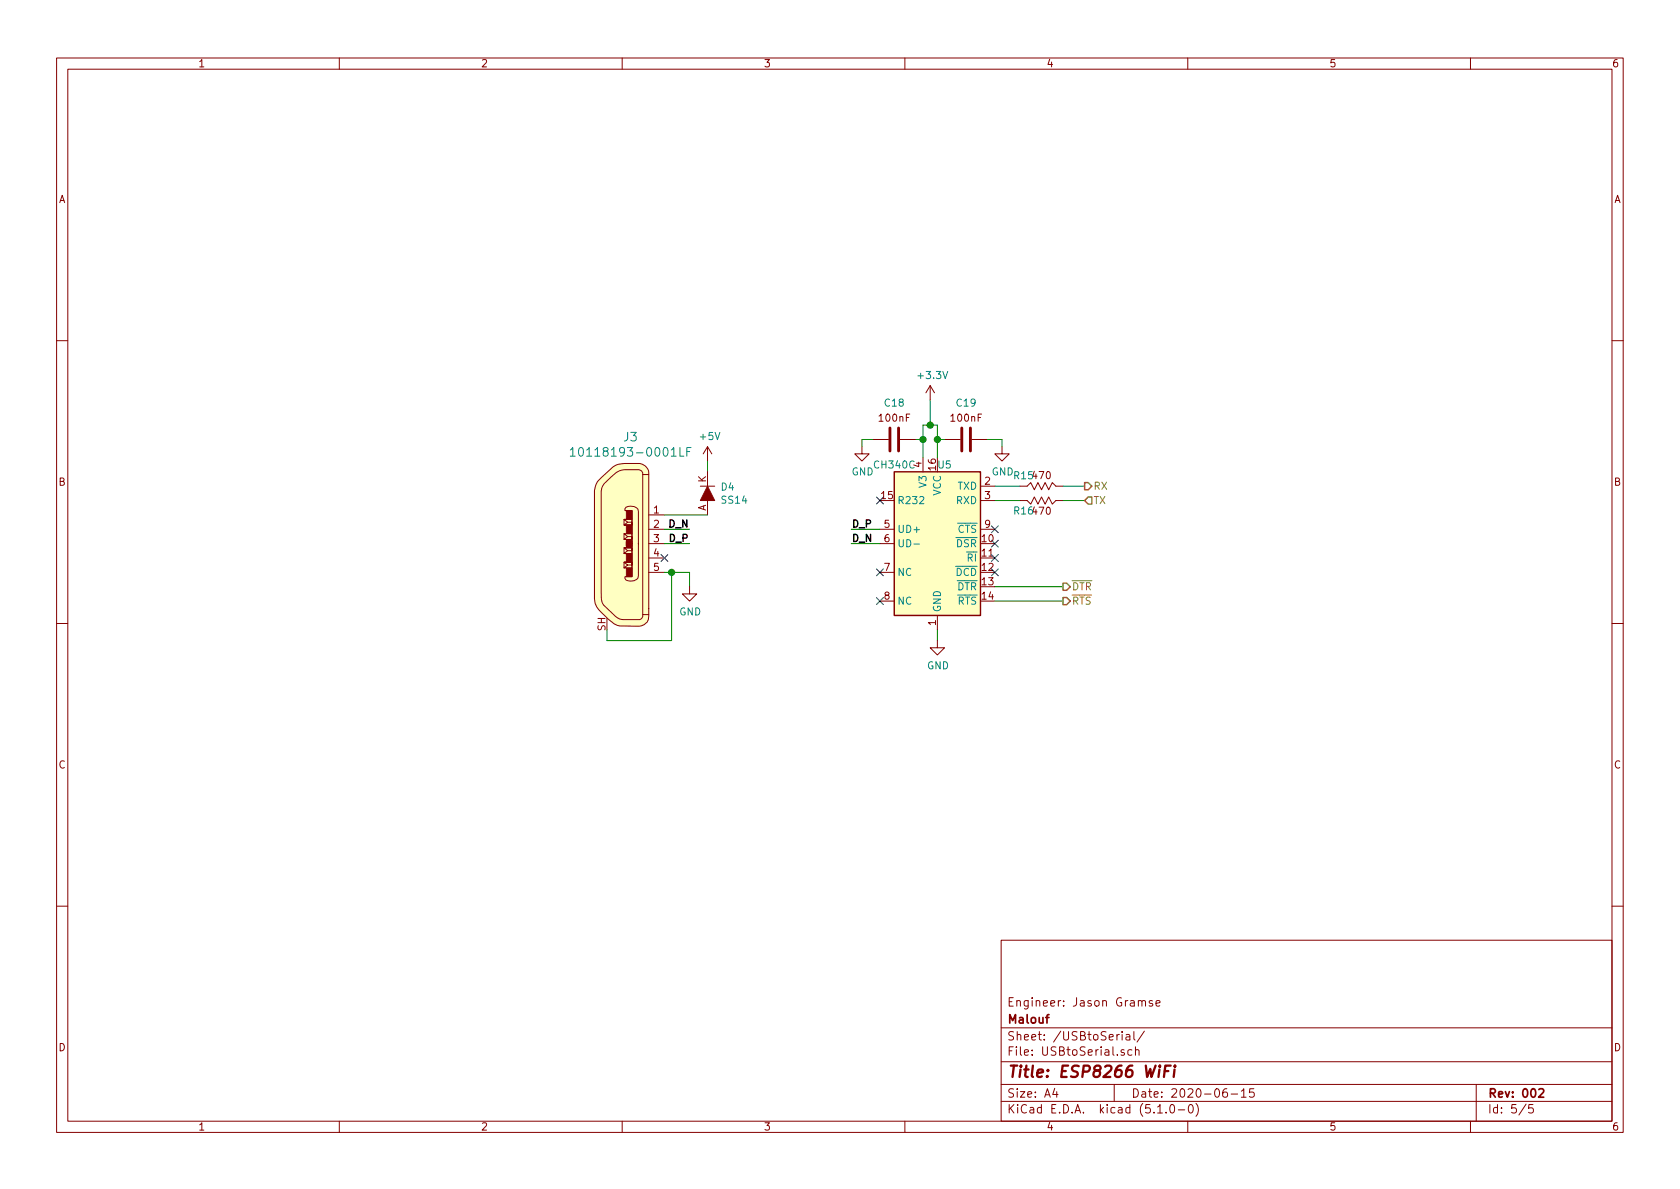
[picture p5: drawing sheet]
EESchema Schematic File Version 4
LIBS:ESP8266-cache
EELAYER 29 0
EELAYER END
$Descr A4 11693 8268
encoding utf-8
Sheet 5 5
Title "ESP8266 WiFi "
Date "2020-06-15"
Rev "002"
Comp "Malouf"
Comment1 "Engineer: Jason Gramse"
Comment2 ""
Comment3 ""
Comment4 ""
$EndDescr
$Comp
L Capacitors:CC0603KRX7R9BB104 C?
U 1 1
P 6475 3050
AR Path="/5E388B60/5F6A2C82" Ref="C?"  Part="1" 
AR Path="/5E388A2A/5F6933BC/5F6A2C82" Ref="C18"  Part="1" 
AR Path="/5F852444/5F6A2C82" Ref="C18"  Part="1" 
F 0 "C18" V 6219 2800 50  0000 C CNN
F 1 "CC0603KRX7R9BB104" H 6475 3000 50  0001 C CNN
F 2 "Capacitor_SMD:C_0603_1608Metric" H 6475 3100 50  0001 C CNN
F 3 "https://datasheet.lcsc.com/szlcsc/YAGEO-CC0603KRX7R9BB104_C14663.pdf" H 6475 3100 50  0001 C CNN
F 4 "C14663" H 6475 3050 50  0001 C CNN "LCSC Part #"
	1    6475 3050
	0    1    1    0   
$EndComp
$Comp
L Capacitors:CC0603KRX7R9BB104 C?
U 1 1
P 6975 3050
AR Path="/5E388B60/5F6A2C89" Ref="C?"  Part="1" 
AR Path="/5E388A2A/5F6933BC/5F6A2C89" Ref="C19"  Part="1" 
AR Path="/5F852444/5F6A2C89" Ref="C19"  Part="1" 
F 0 "C19" V 6719 2800 50  0000 C CNN
F 1 "CC0603KRX7R9BB104" H 6975 3000 50  0001 C CNN
F 2 "Capacitor_SMD:C_0603_1608Metric" H 6975 3100 50  0001 C CNN
F 3 "https://datasheet.lcsc.com/szlcsc/YAGEO-CC0603KRX7R9BB104_C14663.pdf" H 6975 3100 50  0001 C CNN
F 4 "C14663" H 6975 3050 50  0001 C CNN "LCSC Part #"
	1    6975 3050
	0    1    1    0   
$EndComp
$Comp
L Interface_USB:CH340C U?
U 1 1
P 6525 3775
AR Path="/5E388B60/5F6A2C90" Ref="U?"  Part="1" 
AR Path="/5E388A2A/5F6933BC/5F6A2C90" Ref="U5"  Part="1" 
AR Path="/5F852444/5F6A2C90" Ref="U5"  Part="1" 
F 0 "U5" H 6575 4325 50  0000 C CNN
F 1 "CH340C" H 6225 4325 50  0000 C CNN
F 2 "Package_SO:SOIC-16_3.9x9.9mm_P1.27mm" H 6575 3225 50  0001 L CNN
F 3 "http://www.datasheet5.com/pdf-local-2195953" H 6175 4575 50  0001 C CNN
F 4 "C84681" H 6525 3775 50  0001 C CNN "LCSC Part #"
	1    6525 3775
	1    0    0    -1  
$EndComp
Wire Wire Line
	6425 3175 6425 3050
Wire Wire Line
	6425 3050 6375 3050
Wire Wire Line
	6525 3175 6525 3050
Wire Wire Line
	6525 3050 6575 3050
Wire Wire Line
	6425 3050 6425 2950
Wire Wire Line
	6425 2950 6475 2950
Wire Wire Line
	6525 2950 6525 3050
Connection ~ 6425 3050
Connection ~ 6525 3050
Wire Wire Line
	6475 2950 6475 2775
Connection ~ 6475 2950
Wire Wire Line
	6475 2950 6525 2950
$Comp
L power:+3.3V #PWR?
U 1 1
P 6475 2775
AR Path="/5E388B60/5F6A2CA2" Ref="#PWR?"  Part="1" 
AR Path="/5E388A2A/5F6933BC/5F6A2CA2" Ref="#PWR0108"  Part="1" 
AR Path="/5F852444/5F6A2CA2" Ref="#PWR0137"  Part="1" 
F 0 "#PWR0137" H 6475 2625 50  0001 C CNN
F 1 "+3.3V" H 6490 2948 50  0000 C CNN
F 2 "" H 6475 2775 50  0001 C CNN
F 3 "" H 6475 2775 50  0001 C CNN
	1    6475 2775
	1    0    0    -1  
$EndComp
Wire Wire Line
	6075 3050 6000 3050
Wire Wire Line
	6000 3050 6000 3100
Wire Wire Line
	6875 3050 6975 3050
Wire Wire Line
	6975 3050 6975 3100
$Comp
L power:GND #PWR?
U 1 1
P 6000 3100
AR Path="/5E388B60/5F6A2CAC" Ref="#PWR?"  Part="1" 
AR Path="/5E388A2A/5F6933BC/5F6A2CAC" Ref="#PWR0109"  Part="1" 
AR Path="/5F852444/5F6A2CAC" Ref="#PWR0138"  Part="1" 
F 0 "#PWR0138" H 6000 2850 50  0001 C CNN
F 1 "GND" H 6005 2927 50  0000 C CNN
F 2 "" H 6000 3100 50  0001 C CNN
F 3 "" H 6000 3100 50  0001 C CNN
	1    6000 3100
	1    0    0    -1  
$EndComp
$Comp
L power:GND #PWR?
U 1 1
P 6975 3100
AR Path="/5E388B60/5F6A2CB2" Ref="#PWR?"  Part="1" 
AR Path="/5E388A2A/5F6933BC/5F6A2CB2" Ref="#PWR0110"  Part="1" 
AR Path="/5F852444/5F6A2CB2" Ref="#PWR0139"  Part="1" 
F 0 "#PWR0139" H 6975 2850 50  0001 C CNN
F 1 "GND" H 6980 2927 50  0000 C CNN
F 2 "" H 6975 3100 50  0001 C CNN
F 3 "" H 6975 3100 50  0001 C CNN
	1    6975 3100
	1    0    0    -1  
$EndComp
Wire Wire Line
	6925 3375 7100 3375
Wire Wire Line
	6925 3475 7100 3475
$Comp
L Resistors:0603WAF4700T5E R?
U 1 1
P 7450 3375
AR Path="/5E388B60/5F6A2CBB" Ref="R?"  Part="1" 
AR Path="/5E388A2A/5F6933BC/5F6A2CBB" Ref="R15"  Part="1" 
AR Path="/5F852444/5F6A2CBB" Ref="R15"  Part="1" 
F 0 "R15" V 7375 3050 50  0000 C CNN
F 1 "0603WAF4700T5E" H 7450 3375 50  0001 C CNN
F 2 "Resistor_SMD:R_0603_1608Metric" H 7450 3375 50  0001 C CNN
F 3 "https://datasheet.lcsc.com/szlcsc/Uniroyal-Elec-0603WAF4700T5E_C23179.pdf" H 7450 3375 50  0001 C CNN
F 4 "C2317" H 7450 3375 50  0001 C CNN "LCSC Part #"
	1    7450 3375
	0    1    1    0   
$EndComp
$Comp
L Resistors:0603WAF4700T5E R?
U 1 1
P 7450 3475
AR Path="/5E388B60/5F6A2CC2" Ref="R?"  Part="1" 
AR Path="/5E388A2A/5F6933BC/5F6A2CC2" Ref="R16"  Part="1" 
AR Path="/5F852444/5F6A2CC2" Ref="R16"  Part="1" 
F 0 "R16" V 7375 3150 50  0000 C CNN
F 1 "0603WAF4700T5E" H 7450 3475 50  0001 C CNN
F 2 "Resistor_SMD:R_0603_1608Metric" H 7450 3475 50  0001 C CNN
F 3 "https://datasheet.lcsc.com/szlcsc/Uniroyal-Elec-0603WAF4700T5E_C23179.pdf" H 7450 3475 50  0001 C CNN
F 4 "C2317" H 7450 3475 50  0001 C CNN "LCSC Part #"
	1    7450 3475
	0    1    -1   0   
$EndComp
Wire Wire Line
	7400 3375 7550 3375
Wire Wire Line
	7400 3475 7550 3475
NoConn ~ 6125 3475
Wire Wire Line
	6125 3675 5925 3675
Wire Wire Line
	6125 3775 5925 3775
NoConn ~ 6925 3675
NoConn ~ 6925 3775
NoConn ~ 6925 3875
NoConn ~ 6925 3975
Wire Wire Line
	6925 4075 7400 4075
Wire Wire Line
	6925 4175 7400 4175
NoConn ~ 6125 3975
NoConn ~ 6125 4175
Wire Wire Line
	6525 4375 6525 4450
$Comp
L power:GND #PWR?
U 1 1
P 6525 4450
AR Path="/5E388B60/5F6A2CDA" Ref="#PWR?"  Part="1" 
AR Path="/5E388A2A/5F6933BC/5F6A2CDA" Ref="#PWR0111"  Part="1" 
AR Path="/5F852444/5F6A2CDA" Ref="#PWR0140"  Part="1" 
F 0 "#PWR0140" H 6525 4200 50  0001 C CNN
F 1 "GND" H 6530 4277 50  0000 C CNN
F 2 "" H 6525 4450 50  0001 C CNN
F 3 "" H 6525 4450 50  0001 C CNN
	1    6525 4450
	1    0    0    -1  
$EndComp
$Comp
L dk_USB-DVI-HDMI-Connectors:10118193-0001LF J?
U 1 1
P 4325 3775
AR Path="/5E388B60/5F6A2CE9" Ref="J?"  Part="1" 
AR Path="/5E388A2A/5F6933BC/5F6A2CE9" Ref="J3"  Part="1" 
AR Path="/5F852444/5F6A2CE9" Ref="J3"  Part="1" 
F 0 "J3" H 4389 4520 60  0000 C CNN
F 1 "10118193-0001LF" H 4389 4414 60  0000 C CNN
F 2 "digikey-footprints:USB_Micro_B_Female_10118193-0001LF" H 4525 3975 60  0001 L CNN
F 3 "http://www.amphenol-icc.com/media/wysiwyg/files/drawing/10118193.pdf" H 4525 4075 60  0001 L CNN
F 4 "609-4616-1-ND" H 4525 4175 60  0001 L CNN "Digi-Key_PN"
F 5 "10118193-0001LF" H 4525 4275 60  0001 L CNN "MPN"
F 6 "Connectors, Interconnects" H 4525 4375 60  0001 L CNN "Category"
F 7 "USB, DVI, HDMI Connectors" H 4525 4475 60  0001 L CNN "Family"
F 8 "http://www.amphenol-icc.com/media/wysiwyg/files/drawing/10118193.pdf" H 4525 4575 60  0001 L CNN "DK_Datasheet_Link"
F 9 "/product-detail/en/amphenol-icc-fci/10118193-0001LF/609-4616-1-ND/2785380" H 4525 4675 60  0001 L CNN "DK_Detail_Page"
F 10 "CONN RCPT USB2.0 MICRO B SMD R/A" H 4525 4775 60  0001 L CNN "Description"
F 11 "Amphenol ICC (FCI)" H 4525 4875 60  0001 L CNN "Manufacturer"
F 12 "Active" H 4525 4975 60  0001 L CNN "Status"
	1    4325 3775
	1    0    0    -1  
$EndComp
Wire Wire Line
	4625 3675 4800 3675
Wire Wire Line
	4625 3775 4800 3775
NoConn ~ 4625 3875
Wire Wire Line
	4625 3975 4675 3975
Wire Wire Line
	4800 3975 4800 4075
$Comp
L power:GND #PWR?
U 1 1
P 4800 4075
AR Path="/5E388B60/5F6A2CF4" Ref="#PWR?"  Part="1" 
AR Path="/5E388A2A/5F6933BC/5F6A2CF4" Ref="#PWR0112"  Part="1" 
AR Path="/5F852444/5F6A2CF4" Ref="#PWR0141"  Part="1" 
F 0 "#PWR0141" H 4800 3825 50  0001 C CNN
F 1 "GND" H 4805 3902 50  0000 C CNN
F 2 "" H 4800 4075 50  0001 C CNN
F 3 "" H 4800 4075 50  0001 C CNN
	1    4800 4075
	1    0    0    -1  
$EndComp
Wire Wire Line
	4925 3275 4925 3200
$Comp
L power:+5V #PWR?
U 1 1
P 4925 3200
AR Path="/5E388B60/5F6A2CFB" Ref="#PWR?"  Part="1" 
AR Path="/5E388A2A/5F6933BC/5F6A2CFB" Ref="#PWR0113"  Part="1" 
AR Path="/5F852444/5F6A2CFB" Ref="#PWR0142"  Part="1" 
F 0 "#PWR0142" H 4925 3050 50  0001 C CNN
F 1 "+5V" H 4940 3373 50  0000 C CNN
F 2 "" H 4925 3200 50  0001 C CNN
F 3 "" H 4925 3200 50  0001 C CNN
	1    4925 3200
	1    0    0    -1  
$EndComp
Text Label 5925 3675 0    50   ~ 10
D_P
Text Label 4800 3775 2    50   ~ 10
D_P
Text Label 5925 3775 0    50   ~ 10
D_N
Text Label 4800 3675 2    50   ~ 10
D_N
$Comp
L dk_Diodes-Rectifiers-Single:SS14 D?
U 1 1
P 4925 3375
AR Path="/5E388B60/5F6A2D0F" Ref="D?"  Part="1" 
AR Path="/5E388A2A/5F6933BC/5F6A2D0F" Ref="D4"  Part="1" 
AR Path="/5F852444/5F6A2D0F" Ref="D4"  Part="1" 
F 0 "D4" V 4929 3463 50  0000 L CNN
F 1 "SS14" V 5020 3463 50  0000 L CNN
F 2 "digikey-footprints:DO-214AC" H 5125 3575 60  0001 L CNN
F 3 "https://www.onsemi.com/pub/Collateral/SS19-D.PDF" H 5125 3675 60  0001 L CNN
F 4 "SS14CT-ND" H 5125 3775 60  0001 L CNN "Digi-Key_PN"
F 5 "SS14" H 5125 3875 60  0001 L CNN "MPN"
F 6 "Discrete Semiconductor Products" H 5125 3975 60  0001 L CNN "Category"
F 7 "Diodes - Rectifiers - Single" H 5125 4075 60  0001 L CNN "Family"
F 8 "https://www.onsemi.com/pub/Collateral/SS19-D.PDF" H 5125 4175 60  0001 L CNN "DK_Datasheet_Link"
F 9 "/product-detail/en/on-semiconductor/SS14/SS14CT-ND/965729" H 5125 4275 60  0001 L CNN "DK_Detail_Page"
F 10 "DIODE SCHOTTKY 40V 1A SMA" H 5125 4375 60  0001 L CNN "Description"
F 11 "ON Semiconductor" H 5125 4475 60  0001 L CNN "Manufacturer"
F 12 "Active" H 5125 4575 60  0001 L CNN "Status"
F 13 "C2480" V 4925 3375 50  0001 C CNN "LCSC Part #"
	1    4925 3375
	0    1    1    0   
$EndComp
Wire Wire Line
	4625 3575 4925 3575
Connection ~ 4675 3975
Wire Wire Line
	4675 3975 4800 3975
Wire Wire Line
	4225 4375 4225 4450
Wire Wire Line
	4225 4450 4675 4450
Wire Wire Line
	4675 3975 4675 4450
Text HLabel 7550 3375 2    50   Output ~ 0
RX
Text HLabel 7550 3475 2    50   Input ~ 0
TX
Text HLabel 7400 4075 2    50   Output ~ 0
~DTR
Text HLabel 7400 4175 2    50   Output ~ 0
~RTS
$EndSCHEMATC
